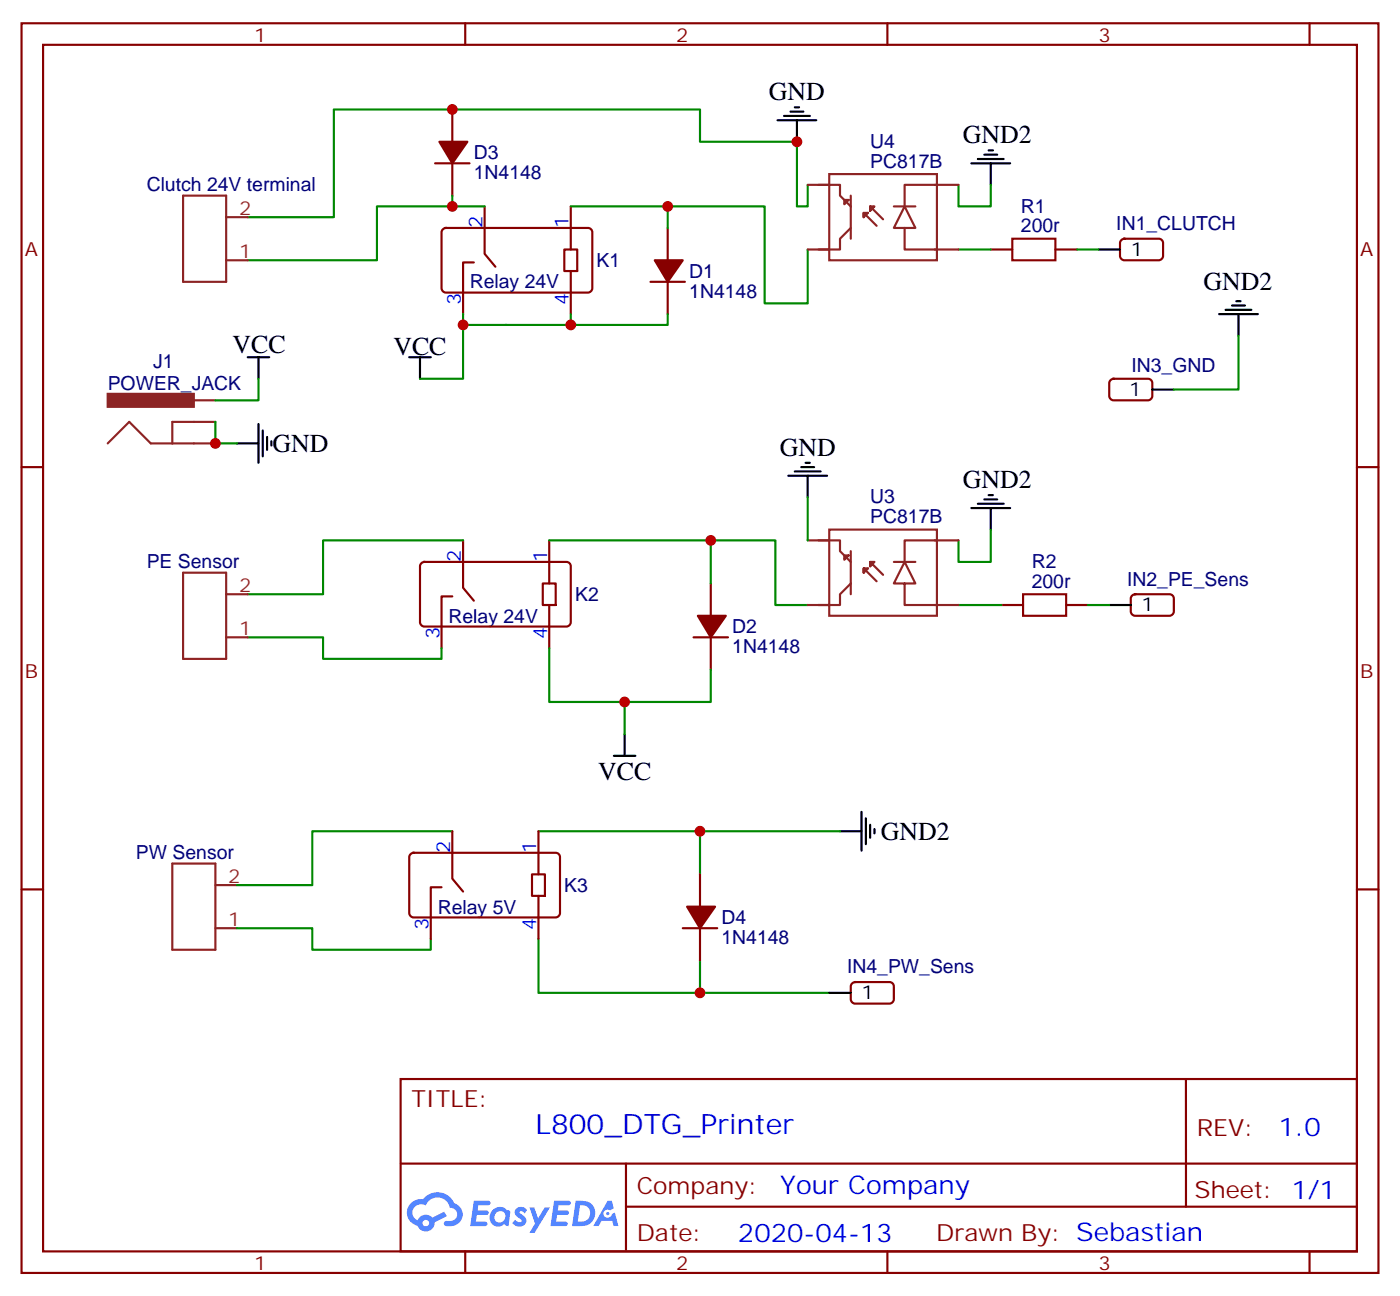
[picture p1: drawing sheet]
<svg xmlns="http://www.w3.org/2000/svg" width="229mm" height="212mm" viewBox="0 0 229 212" stroke-linecap="round" stroke-linejoin="round" font-family="sans-serif">
<g fill="none" stroke="#870000" stroke-width=".35">
<path d="M3.5 3.8h222.3v204.6h-222.3zM7.1 7.3h215.1v197.6h-215.1zM76.2 3.8v3.5M145.3 3.8v3.5M214.5 3.8v3.5M3.5 76.5h3.6M222.2 76.5h3.6M3.5 145.6h3.6M222.2 145.6h3.6M65.6 176.7h156.6v28.2h-156.6zM194.2 176.7l.1 20.9M65.7 190.5h156.4"/>
<path d="M102.5 197.6h119.6M102.5 190.5v14.1M76.2 204.9v3.5M145.3 204.9v3.5M214.5 204.9v3.5"/>
</g>
<g fill="#5487ff">
<path d="M84.6 197.8a1.22 1.22 0 0 1 1.7 .3l-.4 .6a.47 .47 0 0 0-.3-.4 .47 .47 0 0 0-.5 .2v.1a1.55 1.55 0 0 1 1.1 1.5 1.34 1.34 0 0 1-2.3 .2l.5-.6a.6 .6 0 0 0 .5 .4 .6 .6 0 0 0 .6-.2l-.2-.2a1.48 1.48 0 0 1-1-1.5z"/>
<path d="M77.6 196.6h1.5a1.22 1.22 0 0 1 1.2 .2 .37 .37 0 0 1-.3 .5h-1.7l-.1 .9h1.5a.37 .37 0 0 1 .4 .4 .37 .37 0 0 1-.4 .3h-1.6l-.2 1.1h.8a1.15 1.15 0 0 1 1.1 .2 .36 .36 0 0 1-.3 .6h-2.5z"/>
<path d="M90.8 196.6h1.5a1.23 1.23 0 0 1 1.1 .2 .37 .37 0 0 1-.3 .5h-1.6l-.1 .9h1.5a.37 .37 0 0 1 .3 .4 .37 .37 0 0 1-.4 .3h-1.6l-.1 1.1h.7a1.15 1.15 0 0 1 1.1 .2 .36 .36 0 0 1-.3 .6h-2.4z"/>
<path d="M99.5 196.6h.7l.3 1.3-.6 .3a.69 .69 0 0 0-1 .3 .69 .69 0 0 0 .5 .9 .69 .69 0 0 0 .8-.6l.5-.3 .6 2.2h-.8l-.2-.8h-1.8l-.4 .8h-.9z"/>
<path d="M86.7 197.7h.8l.6 1.8 1.1-1.8h.9l-2.5 4.2h-.9l.9-1.6z"/>
<path d="M94.3 196.6l-.6 4.2h1.3a2.11 2.11 0 0 0 2.5-2.2 2.11 2.11 0 0 0-2.5-2zM95 197.3a1.39 1.39 0 0 1 1.7 1.5 1.39 1.39 0 0 1-1.8 1.2h-.3z"/>
<path d="M80.6 198.2a1.48 1.48 0 0 0-.2 2 1.48 1.48 0 0 0 2 .4l.2-.2 .3 .3 .4 .1 .3-2.3-.2-.3h-.4a1.49 1.49 0 0 0-2.4 0zM81.3 198.6a.91 .91 0 0 1 1.4 .2 .91 .91 0 0 1-.6 1.3 .88 .88 0 0 1-1.1-.4 .88 .88 0 0 1 .3-1.1z"/>
<path d="M67.3 197a2.18 2.18 0 0 0 1.1 3.7 1.44 1.44 0 0 0 1.6 .9 1.44 1.44 0 0 0 1.2-1.5l2-1-.5-.7-1.9 1a1.47 1.47 0 0 0-2.4 .4 1.39 1.39 0 0 1-.7-1.9 1.39 1.39 0 0 1 2-.5 2.08 2.08 0 0 1 2.2-1.3 2.08 2.08 0 0 1 1.8 1.7 1.07 1.07 0 0 1 1.2 1 1.07 1.07 0 0 1-1 1.1h-.7a.43 .43 0 0 0-.5 .4 .43 .43 0 0 0 .4 .5 2.06 2.06 0 0 0 2.1-.7 2.06 2.06 0 0 0 .3-2.2l-.7-.7-.4-.2a2.98 2.98 0 0 0-5.1-.7l-1.1 .1zM69.2 200.3a.55 .55 0 0 1 1.1 0 .55 .55 0 0 1-1.1 0z"/>
<circle cx="99.5" cy="198.7" r=".26"/>
</g>
<g fill="none" stroke="#870000" stroke-width=".35">
<path d="M74.1 17.9v5.3M71.3 26.7h5.6M72.6 37.5l.4-.2h23.3a.71 .71 0 0 1 .7 .7v9.2a.76 .76 0 0 1-.7 .7h-23.3a.76 .76 0 0 1-.7-.7v-9.2zM74.1 26.7v5.3M79.4 33.8v7.8l1.7 2.1M93.5 33.8v7.1M109.4 37.3v5.3M183.7 39.3l.4-.2h5.7a.71 .71 0 0 1 .7 .7v2.1a.76 .76 0 0 1-.7 .7h-5.7a.76 .76 0 0 1-.7-.7v-2.1zM77.6 43h-1.8v8.4M92.4 40.9h2.1v3.5h-2.1zM93.5 44.4v7M106.5 46.1h5.7"/>
<path d="M109.4 46.1v5.3M162.3 40.9h3.5M172.9 40.9h3.5M181.9 62.2l.5-.2h5.6a.71 .71 0 0 1 .7 .7v2.1a.76 .76 0 0 1-.7 .7h-5.6a.76 .76 0 0 1-.7-.7v-2.1zM69 92.2l.5-.2h23.3a.71 .71 0 0 1 .7 .7v9.2a.76 .76 0 0 1-.7 .7h-23.3a.76 .76 0 0 1-.7-.7v-9.2zM74.1 97.6h-1.8v8.5M75.8 88.5v7.7l1.8 2.2M88.9 95.5h2.1v3.6h-2.1zM90 88.5v7M90 99.1v7M116.4 95.5v5.3M164 99.1h3.6"/>
<path d="M174.6 99.1h3.6M185.4 97.5l.5-.2h5.7a.71 .71 0 0 1 .7 .7v2.1a.76 .76 0 0 1-.7 .7h-5.7a.76 .76 0 0 1-.7-.7v-2.1zM113.6 104.4h5.6M116.4 104.4v5.2M67.3 139.8l.4-.2h23.3a.71 .71 0 0 1 .7 .7v9.2a.76 .76 0 0 1-.7 .7h-23.3a.76 .76 0 0 1-.7-.7v-9.2zM74.1 136.1v7.8l1.7 2.1M88.2 136.1v7.1M72.3 145.3h-1.7v8.4M87.1 143.2h2.2v3.5h-2.2zM88.2 146.7v7M111.8 152h5.7M114.7 143.2v5.2"/>
<path d="M114.7 152v5.3M139.6 161l.5-.2h5.6a.71 .71 0 0 1 .7 .7v2.1a.76 .76 0 0 1-.7 .7h-5.6a.76 .76 0 0 1-.8-.7v-2.1z"/>
</g>
<g fill="#870000" stroke="#870000" stroke-width=".35">
<path d="M107.2 42.6h4.6l-2.4 3.5z"/>
<path d="M114.3 100.8h4.6l-2.5 3.6z"/>
<path d="M72 23.2h4.6l-2.5 3.5z"/>
<path d="M112.5 148.4h4.6l-2.4 3.6z"/>
</g>
<path d="M165.8 39.1h7.1v3.5h-7.1zM167.6 97.3h7v3.5h-7z" fill="none" stroke="#a10000" stroke-width=".35"/>
<g fill="none" stroke="#000" stroke-width=".35">
<path d="M127.4 19.7h6.3M128.4 19h4.2M129.5 18.3h2.1M130.2 17.6h.7M130.5 19.7v3.5M159.1 26.7h6.4M160.2 26h4.2M161.2 25.3h2.1M161.9 24.6h.7M162.3 26.7v3.6M40.6 58.5h3.5M42.3 58.5v3.5"/>
<path d="M67 58.5h3.6M68.8 58.5v3.5M179.9 40.9h3.5M199.7 51.4h6.3M200.7 50.7h4.3M201.8 50h2.1M202.5 49.3h.7M202.8 51.4v3.6M38.8 72.6h3.5M42.3 69.4v6.4M43 70.5v4.2M43.7 71.5v2.2"/>
<path d="M44.4 72.2v.8M129.1 77.9h6.4M130.2 77.2h4.2M131.2 76.5h2.1M131.9 75.8h.7M132.3 77.9v3.5M188.7 63.8h3.6M159.1 83.2h6.4M160.2 82.5h4.2M161.2 81.8h2.1M161.9 81.1h.7M162.3 83.2v3.5"/>
<path d="M181.7 99.1h3.5M100.5 123.8h3.6M102.3 120.2v3.6M137.6 136.1h3.5M141.1 132.9v6.4M141.8 134v4.2M142.5 135v2.2M143.2 135.7v.8M135.8 162.6h3.5"/>
</g>
<g fill="none" stroke="#8c2424" stroke-width=".35">
<path d="M30 32h7v14.1h-7zM37 35.6h3.6M132.3 30.3h3.5M134.1 30.3h3.5v1.7l1.7 1.8M135.8 28.5h17.7v14.1h-17.7zM138.3 32.7h.7l-.7 .7zM139.3 32v7.1M139.3 37.3l-1.7 1.8v1.8h-3.5M141.5 35.6l.7-.7h-.7v.7v-.7l2.1 2.1M142.5 34.5l.7-.7h-.7v.7v-.7l2.1 2.1M146.4 33.8h3.5M148.2 37.3h-1.8l1.8-3.5 1.7 3.5h-1.7v3.6h5.3"/>
<path d="M153.1 30.3h3.9M153.5 30.3h-5.3v3.5M37 42.6h3.6M132.3 40.9h3.5M153.1 40.9h3.9M17.6 72.6l3.6-3.5 3.5 3.5h10.6M31.7 65.5h3.6M35.3 69.1h-7.1v3.5M30 93.8h7v14.1h-7zM37 97.3h3.6M132.3 88.5h3.5M132.3 99.1h3.5"/>
<path d="M134.1 88.5h3.5v1.7l1.7 1.8M135.8 86.7h17.7v14.1h-17.7zM138.3 90.9h.7l-.7 .8zM139.3 90.2v7.1M139.3 95.5l-1.7 1.8v1.8h-3.5M141.5 93.8l.7-.7h-.7v.7v-.7l2.1 2.1M142.5 92.7l.7-.7h-.7v.7v-.7l2.1 2.1M146.4 92h3.5M148.2 95.5h-1.8l1.8-3.5 1.7 3.5h-1.7v3.6h5.3M153.1 88.5h3.9M153.1 99.1h3.9M153.5 88.5h-5.3v3.5"/>
<path d="M37 104.4h3.6M28.2 141.4h7.1v14.1h-7.1zM35.3 152h3.5M35.3 144.9h3.5"/>
</g>
<path d="M17.6 64.5h14.1v2.1h-14.1z" fill="#8c2424" stroke="#8c2424" stroke-width=".35"/>
<g fill="none" stroke="#008700" stroke-width=".35">
<path d="M74.1 32v1.8M79.4 33.8h-17.7v8.8h-21.1M93.5 33.8h31.7v15.9h7.1v-8.8M109.4 33.8v3.5M132.3 30.3v3.5h-1.8v-10.6h-15.8v-5.3h-60v17.7h-14.1M157 30.3v3.5h5.3v-3.5M75.8 51.4v1.8M93.5 51.4v1.8M109.4 51.4v1.8h-33.6v8.8h-7M157 40.9h5.3M176.4 40.9h3.5M202.8 55v8.8h-10.5"/>
<path d="M35.3 69.1v3.5h3.5M42.3 62v3.5h-7M75.8 88.5h-22.9v8.8h-12.3M90 88.5h37v10.6h5.3M116.4 88.5v7M132.3 81.4v7.1M157 99.1h7M162.3 86.7v5.3h-5.3v-3.5M178.2 99.1h3.5M40.6 104.4h12.3v3.5h19.4v-1.8M90 106.1v8.8h26.4v-5.3M102.3 114.9v5.3"/>
<path d="M74.1 136.1h-22.9v8.8h-12.4M88.2 136.1h26.5v7.1M114.7 136.1h22.9M38.8 152h12.4v3.5h19.4v-1.8M88.2 153.7v8.9h26.5v-5.3M114.7 162.6h21.1"/>
</g>
<g fill="#c00">
<circle cx="116.4" cy="88.5" r=".88"/>
<circle cx="35.3" cy="72.6" r=".88"/>
<circle cx="74.1" cy="17.9" r=".88"/>
<circle cx="130.5" cy="23.2" r=".88"/>
<circle cx="93.5" cy="53.2" r=".88"/>
<circle cx="102.3" cy="114.9" r=".88"/>
<circle cx="74.1" cy="33.8" r=".88"/>
<circle cx="109.4" cy="33.8" r=".88"/>
<circle cx="75.8" cy="53.2" r=".88"/>
<circle cx="114.7" cy="162.6" r=".88"/>
<circle cx="114.7" cy="136.1" r=".88"/>
</g>
<text font-size="4.6" fill="#00f" x="87.7" y="185.7">L800_DTG_Printer</text>
<g font-size="4.2">
<text x="125.9" y="16.4">GND</text>
<text x="157.7" y="23.4">GND2</text>
<text x="197.1" y="47.5">GND2</text>
<text x="38.1" y="57.8">VCC</text>
<text x="64.4" y="58.1">VCC</text>
<text x="44.6" y="74">GND</text>
<text x="127.7" y="74.6">GND</text>
<text x="157.7" y="79.9">GND2</text>
<text x="98" y="127.7">VCC</text>
<text x="144.3" y="137.5">GND2</text>
</g>
<g font-size="4.2" fill="#00f">
<text x="209.4" y="185.9">1.0</text>
<text x="127.8" y="195.5">Your Company</text>
<text x="120.9" y="203.3">2020-04-13</text>
</g>
<g font-size="3.9" fill="#800">
<text x="67.4" y="181.3">TITLE:</text>
<text x="196" y="185.9">REV:</text>
<text x="104.3" y="195.5">Company:</text>
<text x="195.7" y="196.1">Sheet: 1/1</text>
<text x="104.3" y="203.1">Date:</text>
<text x="153.3" y="203.2">Drawn By: Sebastian</text>
</g>
<g font-size="3.2" fill="#800">
<text x="41.6" y="6.8">1</text>
<text x="110.8" y="6.8">2</text>
<text x="179.9" y="6.8">3</text>
<text x="4.1" y="41.9">A</text>
<text x="222.8" y="41.9">A</text>
<text x="4.1" y="111.1">B</text>
<text x="222.8" y="111.1">B</text>
<text x="41.6" y="207.9">1</text>
<text x="110.8" y="207.9">2</text>
<text x="179.9" y="207.9">3</text>
</g>
<g font-size="3.2" fill="#000080">
<text x="77.6" y="29.3">1N4148</text>
<text x="77.6" y="26.1">D3</text>
<text x="142.5" y="27.4">PC817B</text>
<text x="142.5" y="24.2">U4</text>
<text x="24" y="31.3">Clutch 24V terminal</text>
<text x="167.2" y="34.9">R1</text>
<text x="167.2" y="38">200r</text>
<text x="182.8" y="37.7">IN1_CLUTCH</text>
<text x="76.9" y="47.2">Relay 24V</text>
<text x="97.7" y="43.7">K1</text>
<text x="112.9" y="45.5">D1</text>
<text x="112.9" y="48.7">1N4148</text>
<text x="17.6" y="63.8">POWER_JACK</text>
<text x="25.1" y="60.3">J1</text>
<text x="185.3" y="61">IN3_GND</text>
<text x="142.5" y="82.4">U3</text>
<text x="142.5" y="85.7">PC817B</text>
<text x="24" y="93.1">PE Sensor</text>
<text x="169" y="93.1">R2</text>
<text x="184.6" y="95.9">IN2_PE_Sens</text>
<text x="94.2" y="98.4">K2</text>
<text x="169" y="96.2">200r</text>
<text x="73.5" y="102">Relay 24V</text>
<text x="119.9" y="107">1N4148</text>
<text x="119.9" y="103.7">D2</text>
<text x="22.3" y="140.7">PW Sensor</text>
<text x="71.7" y="149.6">Relay 5V</text>
<text x="92.4" y="146">K3</text>
<text x="118.2" y="154.6">1N4148</text>
<text x="118.2" y="151.3">D4</text>
<text x="138.7" y="159.4">IN4_PW_Sens</text>
</g>
<g font-size="3.2" fill="#8d2323">
<text x="39.2" y="35.2">2</text>
<text x="39.2" y="42.3">1</text>
<text x="39.2" y="96.9">2</text>
<text x="39.2" y="104">1</text>
<text x="37.4" y="144.6">2</text>
<text x="37.4" y="151.6">1</text>
</g>
<g font-size="3.2" fill="#00f">
<text x="79" y="37.3" transform="rotate(-90 79 37.3)">2</text>
<text x="93.1" y="37.3" transform="rotate(-90 93.1 37.3)">1</text>
<text x="75.5" y="49.9" transform="rotate(-90 75.5 49.9)">3</text>
<text x="93.1" y="49.9" transform="rotate(-90 93.1 49.9)">4</text>
<text x="75.5" y="92" transform="rotate(-90 75.5 92)">2</text>
<text x="89.6" y="92" transform="rotate(-90 89.6 92)">1</text>
<text x="72" y="104.6" transform="rotate(-90 72 104.6)">3</text>
<text x="89.6" y="104.6" transform="rotate(-90 89.6 104.6)">4</text>
<text x="73.7" y="139.6" transform="rotate(-90 73.7 139.6)">2</text>
<text x="87.8" y="139.6" transform="rotate(-90 87.8 139.6)">1</text>
<text x="70.2" y="152.2" transform="rotate(-90 70.2 152.2)">3</text>
<text x="87.8" y="152.2" transform="rotate(-90 87.8 152.2)">4</text>
</g>
<g font-size="3.2">
<text x="185.2" y="41.9">1</text>
<text x="185" y="64.8">1</text>
<text x="187" y="100.1">1</text>
<text x="141.1" y="163.6">1</text>
</g>
</svg>
